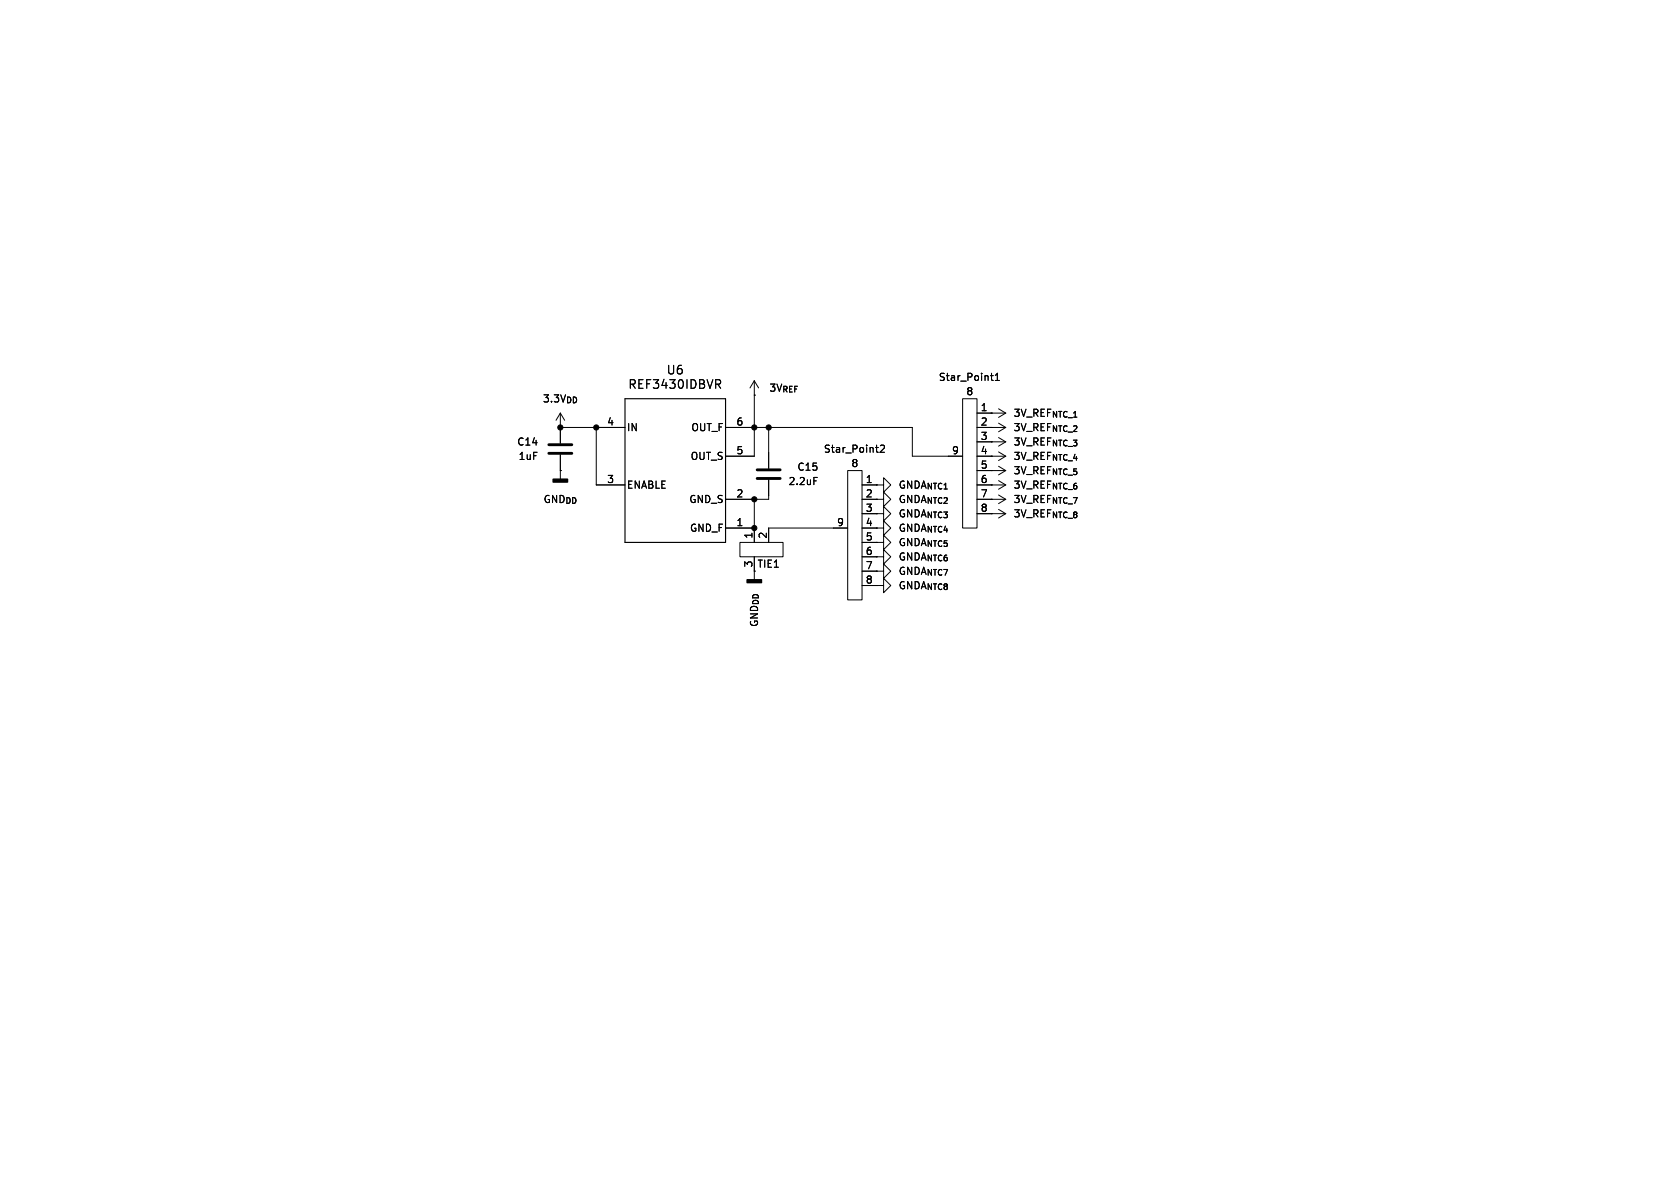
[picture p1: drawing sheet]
<svg xmlns="http://www.w3.org/2000/svg" width="297mm" height="210mm" viewBox="0 0 297 210" stroke-linecap="round" stroke-linejoin="round" font-family="sans-serif">
<path d="M97.8 84.7h2.5v.5h-2.5zM132.1 102.5h2.5v.5h-2.5z" fill="#000" stroke="#000" stroke-width=".25"/>
<g fill="none" stroke="#000" stroke-width=".18">
<path d="M99.1 75.6h.1M99.1 73v5.4M99.1 73l-.8 1.3M99.1 73l.7 1.3M99.1 75.6h11.4M105.4 75.6v10.1h5.1M126.9 67.9l.5 .7M127.1 67.1l.3 .3-.1 .4-.2 .1M128.3 75.6h33v5h8.9M133.3 69.9h.1M133.3 67.3v13.3h-5M133.3 67.3l-.7 1.3"/>
<path d="M133.3 67.3l.8 1.3M135.9 75.6v7.2M155.6 78.8l.5-.1 .3 .3-.8 1h.8M170.2 70.5h2.5v22.8h-2.5zM172.7 75.6h5.1M172.7 73h5.1M172.7 78.1h5.1M175.1 66.4h.5M175.3 73h.1M175.3 75.6h.1M175.3 78.1h.1M175.4 67.2l.2 .1"/>
<path d="M176 67.3h.7M176 66.3l.3-.3v1.3M176.5 79.9l1.3 .7M176.5 72.3l1.3 .7M176.5 74.8l1.3 .8M176.5 77.3l1.3 .8M177.8 73l-1.3 .8M177.8 75.6l-1.3 .7M177.8 78.1l-1.3 .8M99.1 83.2h.1M99.1 80.4v4.3M128.3 93.3h5"/>
<path d="M130.8 95.9h7.6v2.5h-7.6zM133.3 88.3v7.6M133.3 98.4v4.1M135.9 84.8v3.5h-7.6M143.9 84.4h.6M149.9 83.2h2.5v22.8h-2.5zM149.9 93.3h-14v2.6M152.4 88.3h2.5M152.4 85.7h2.5M152.4 90.8h2.5M152.4 93.3h2.5M152.4 95.9h2.5"/>
<path d="M152.4 98.4h2.5M154.9 98.4h1.3v-1.2l1.3 1.2-1.3 1.3v-1.3M154.9 98.4h.1M154.9 93.3h1.3v-1.2l1.3 1.2-1.3 1.3v-1.3M154.9 93.3h.1M154.9 95.9h1.3v-1.3l1.3 1.3-1.3 1.3v-1.3M154.9 95.9h.1M154.9 88.3h1.3v-1.3l1.3 1.3-1.3 1.2v-1.2M154.9 88.3h.1M154.9 85.7h1.3v-1.2l1.3 1.2-1.3 1.3v-1.3M154.9 85.7h.1M154.9 90.8h1.3v-1.3l1.3 1.3-1.3 1.3v-1.3"/>
<path d="M154.9 90.8h.1M172.7 80.6h5.1M172.7 83.2h5.1M172.7 88.3h5.1M172.7 85.7h5.1M172.7 90.8h5.1M175.3 80.6h.1M175.3 83.2h.1M175.3 88.3h.1M175.3 85.7h.1M175.3 90.8h.1M176.5 82.4l1.3 .8"/>
<path d="M176.5 87.5l1.3 .8M176.5 85l1.3 .7M176.5 90l1.3 .8M177.8 80.6l-1.3 .8M177.8 83.2l-1.3 .7M177.8 88.3l-1.3 .7M177.8 85.7l-1.3 .8M177.8 90.8l-1.3 .8M152.4 101h2.5M152.4 103.5h2.5M154.9 103.5h1.3v-1.3l1.3 1.3-1.3 1.3v-1.3M154.9 103.5h.1"/>
<path d="M154.9 101h1.3v-1.3l1.3 1.3-1.3 1.2v-1.2M154.9 101h.1"/>
</g>
<path d="M97 78.6h4.1M97 80.1h4.1M133.9 83.1h4M133.9 84.6h4" fill="none" stroke="#000" stroke-width=".51"/>
<path d="M110.5 70.5h17.8v25.4h-17.8z" fill="none" stroke="#000" stroke-width=".2"/>
<g fill="#000" stroke="#000" stroke-width=".18">
<circle cx="99.1" cy="75.6" r=".46"/>
<circle cx="105.4" cy="75.6" r=".46"/>
<circle cx="133.3" cy="75.6" r=".46"/>
<circle cx="135.9" cy="75.6" r=".46"/>
<circle cx="133.3" cy="93.3" r=".46"/>
<circle cx="133.3" cy="88.3" r=".46"/>
</g>
<g font-size="2.1">
<text x="111" y="68.9">REF3430IDBVR</text>
<text x="117.8" y="66.4">U6</text>
</g>
<g font-size="1.8">
<text x="95.9" y="71.3">3.3V_{DD}</text>
<text x="135.9" y="69.4">3V_{REF}</text>
<text x="165.9" y="67.5">Star_Point1</text>
<text x="170.7" y="70.1">8</text>
<text x="107.2" y="75.3">4</text>
<text x="110.7" y="76.4">IN</text>
<text x="122.1" y="76.4">OUT_F</text>
<text x="130.1" y="75.3">6</text>
<text x="173.3" y="72.8">1</text>
<text x="173.3" y="75.3">2</text>
<text x="173.3" y="77.9">3</text>
<text x="179.1" y="73.9">3V_REF_{NTC_1}</text>
<text x="179.1" y="76.4">3V_REF_{NTC_2}</text>
<text x="91.3" y="79">C14</text>
<text x="91.6" y="81.5">1uF</text>
<text x="122" y="81.5">OUT_S</text>
<text x="130.1" y="80.4">5</text>
<text x="140.9" y="83.4">C15</text>
<text x="145.6" y="80.2">Star_Point2</text>
<text x="150.4" y="82.8">8</text>
<text x="168.2" y="80.4">9</text>
<text x="173.3" y="80.4">4</text>
<text x="173.3" y="82.9">5</text>
<text x="179.1" y="81.5">3V_REF_{NTC_4}</text>
<text x="179.1" y="79">3V_REF_{NTC_3}</text>
<text x="96" y="89.1">GND_{DD}</text>
<text x="107.2" y="85.5">3</text>
<text x="110.7" y="86.6">ENABLE</text>
<text x="121.8" y="89.1">GND_S</text>
<text x="130.1" y="88">2</text>
<text x="139.3" y="86">2.2uF</text>
<text x="153" y="85.5">1</text>
<text x="153" y="88">2</text>
<text x="158.8" y="89.1">GNDA_{NTC2}</text>
<text x="158.8" y="86.6">GNDA_{NTC1}</text>
<text x="173.3" y="85.5">6</text>
<text x="173.3" y="88">7</text>
<text x="179.1" y="84">3V_REF_{NTC_5}</text>
<text x="179.1" y="89.1">3V_REF_{NTC_7}</text>
<text x="179.1" y="86.6">3V_REF_{NTC_6}</text>
<text x="121.9" y="94.2">GND_F</text>
<text x="130.1" y="93.1">1</text>
<text x="133.1" y="95.3" transform="rotate(-90 133.1 95.3)">1</text>
<text x="135.6" y="95.3" transform="rotate(-90 135.6 95.3)">2</text>
<text x="147.9" y="93.1">9</text>
<text x="153" y="90.6">3</text>
<text x="153" y="93.1">4</text>
<text x="153" y="95.6">5</text>
<text x="158.8" y="94.2">GNDA_{NTC4}</text>
<text x="158.8" y="91.7">GNDA_{NTC3}</text>
<text x="173.3" y="90.6">8</text>
<text x="179.1" y="91.7">3V_REF_{NTC_8}</text>
<text x="133.1" y="100.4" transform="rotate(-90 133.1 100.4)">3</text>
<text x="133.8" y="100.6">TIE1</text>
<text x="153" y="98.2">6</text>
<text x="153" y="100.7">7</text>
<text x="158.8" y="99.3">GNDA_{NTC6}</text>
<text x="158.8" y="101.8">GNDA_{NTC7}</text>
<text x="158.8" y="96.7">GNDA_{NTC5}</text>
<text x="153" y="103.3">8</text>
<text x="158.8" y="104.4">GNDA_{NTC8}</text>
<text x="134.2" y="110.9" transform="rotate(-90 134.2 110.9)">GND_{DD}</text>
</g>
</svg>
